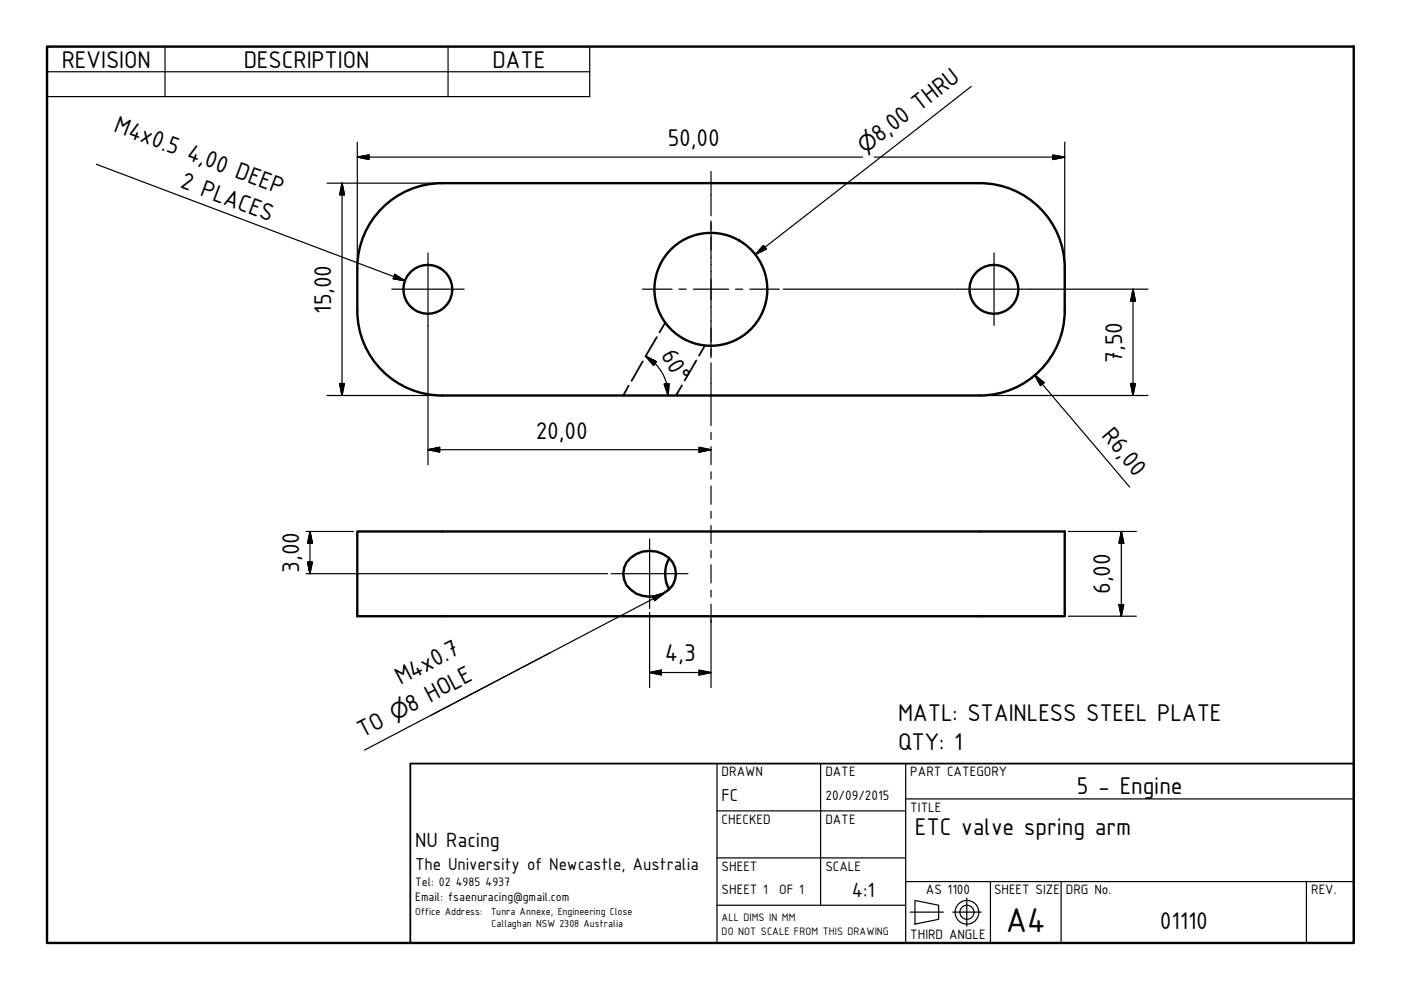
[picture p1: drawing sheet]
<svg xmlns="http://www.w3.org/2000/svg" width="297mm" height="210mm" viewBox="0 0 297 210" stroke-linecap="round" stroke-linejoin="round" font-family="sans-serif">
<!-- layer: Visible (ISO) -->
<g fill="none" stroke="#000" stroke-width=".51">
<path d="M93.7 38.8h114a18 18 0 0 1 18 18M93.8 38.8a18 18 0 0 0-18 18M75.8 56.9v9a18 18 0 0 0 18 18M225.7 56.9v9a18 18 0 0 1-18 18h-114M75.8 112.7h149.9v18h-149.9zM133.8 118.2a5.9 5.9 0 0 1 9.3 2.2 4.7 4.7 0 0 1-3.9 5.9 5.6 5.6 0 0 1-6.9-3.4 4.4 4.4 0 0 1 1.5-4.7zM141.9 118.4a6.9 6.9 0 0 0 0 6.5"/>
<circle cx="90.7" cy="61.3" r="5.2"/>
<circle cx="150.7" cy="61.3" r="12"/>
<circle cx="210.7" cy="61.3" r="5.2"/>
</g>
<!-- layer: Hidden (ISO) -->
<path d="M136.3 76.6l-2.4 4.1M139.3 71.5l-2.5 4.1M141 68.4l-1.2 2.1M147.6 76.4l-2.4 4.3M149.5 73.3l-1.3 2.1M133.3 81.8l-1.2 2.1M144.6 81.7l-1.3 2.2" fill="none" stroke="#000" stroke-width=".38"/>
<!-- layer: Border (ISO) -->
<path d="M10 9.9h277v190h-277z" fill="none" stroke="#000" stroke-width=".51"/>
<!-- layer: Title (ISO) -->
<g fill="none" stroke="#000" stroke-width=".25">
<path d="M152 171.9h40M152 161.9v38M174 161.9v30M192 169.4h95M192 161.9v38M152 181.9h40M152 191.9h40M192 186.9h95M193 193.4h7M194 190.9l5 1v3l-5 1zM202 193.4h6M205 190.4v6"/>
<path d="M210 186.9v13M225 186.9v13M277 186.9v13"/>
<circle cx="205" cy="193.4" r="2.51"/>
<circle cx="205" cy="193.4" r="1.49"/>
</g>
<path d="M87 161.9h200v38h-200z" fill="none" stroke="#000" stroke-width=".38"/>
<!-- layer: Symbol (ISO) -->
<path d="M10 9.9h115v10.6h-115zM10 15.2h115M35 9.9v10.6M95 9.9v10.6M205.9 18.3l-45.7 35.6M20.4 34.8l65.5 24.7M83.7 58.1l2.2 1.4-2.5-.4zM161.9 52l.6 .8-2.3 1.1zM116.5 138.5l-39.2 20.5M138.3 126.5l2.5-.7-2 1.6zM140.8 125.8l-49.3 25.8" fill="none" stroke="#000" stroke-width=".25"/>
<!-- layer: Dimension (ISO) -->
<g fill="none" stroke="#000" stroke-width=".25">
<path d="M69.3 38.8h23.6M72.5 38.8l.5 2.5h-1zM72.5 38.8v45.1M75.8 33.3l2.4-.4v.9zM75.8 33.3h107.1M75.8 30.1v25.9M185.4 33.3h40.3M223.2 32.9l2.5 .4-2.5 .5zM225.7 30.1v30.5M90.7 69v29.5M136.9 75.5l2.3 1.2-.6 .8zM136.9 75.5a9.7 9.7 0 0 1 4 4.5l.4 1.3 .4 2.6"/>
<path d="M166.1 61.3h36.9M218.4 61.3h25M219.4 79.5l2 1.6-.8 .7zM219.4 79.5l20.1 23.8M240.2 61.3l.5 2.6h-1zM240.2 61.3v22.6M69.3 83.9h23.6M72 81.3h1l-.5 2.6zM90.7 95.3l2.5-.5v1.1zM90.7 95.3h60M140.8 81.4l1.1-.1-.2 2.6zM148.2 94.8l2.5 .5-2.5 .6z"/>
<path d="M208.5 83.9h34.9M239.7 81.3h1l-.5 2.6zM64.9 112.7h10M65.2 119.2h1l-.5 2.4zM65.7 112.7l.5 2.5h-1zM65.7 112.7v8.9M226.5 112.7h14.4M237.7 112.7l.6 2.5h-1.1zM237.7 112.7v18M64.9 121.6h63.9M137.7 129.8v16M150.7 131.5v14.3"/>
<path d="M226.5 130.7h14.4M237.2 128.2h1.1l-.6 2.5zM137.7 142.6l2.5-.5v1zM137.7 142.6h13M148.2 142.1l2.5 .5-2.5 .5z"/>
</g>
<g fill="#000" stroke="#000" stroke-width=".25">
<path d="M75.8 33.3l2.4-.4zM75.8 33.3l2.4-.4v.9zM223.2 33.8l2.5-.5zM223.2 32.9l2.5 .4-2.5 .5zM72.5 38.8l.5 2.5zM72.5 38.8l.5 2.5h-1zM136.9 75.5l2.3 1.2zM136.9 75.5l2.3 1.2-.6 .8zM240.2 61.3l.5 2.6zM240.2 61.3l.5 2.6h-1zM72 81.3l.5 2.6zM72 81.3h1l-.5 2.6z"/>
<path d="M90.7 95.3l2.5-.5zM90.7 95.3l2.5-.5v1.1zM140.8 81.4l.9 2.5zM140.8 81.4l1.1-.1-.2 2.6zM148.2 95.9l2.5-.6zM148.2 94.8l2.5 .5-2.5 .6zM219.4 79.5l2 1.6zM219.4 79.5l2 1.6-.8 .7zM239.7 81.3l.5 2.6zM239.7 81.3h1l-.5 2.6zM65.2 119.2l.5 2.4zM65.2 119.2h1l-.5 2.4z"/>
<path d="M65.7 112.7l.5 2.5zM65.7 112.7l.5 2.5h-1zM237.7 112.7l.6 2.5zM237.7 112.7l.6 2.5h-1.1zM237.2 128.2l.5 2.5zM237.2 128.2h1.1l-.6 2.5zM137.7 142.6l2.5-.5zM137.7 142.6l2.5-.5v1zM148.2 143.1l2.5-.5zM148.2 142.1l2.5 .5-2.5 .5z"/>
</g>
<!-- layer: Centerline (ISO) -->
<g fill="none" stroke="#000" stroke-width=".25">
<path d="M150.7 36.4v9.4M150.7 47.2v1.5M150.7 50.3v4.3M150.7 56.1v1.5M150.7 59.2v4.3M150.7 76.9v13.3M150.7 65.1v1.4M150.7 68v4.4M150.7 73.9v1.5M150.7 91.7v1.5M150.7 94.7v3.8M150.7 100v1.6"/>
<path d="M150.7 103v3.9M150.7 108.4v1.5M150.7 111.4v3.8M150.7 116.7v1.6M150.7 119.7v3.9M150.7 125.1v1.5M150.7 128.1v3.9"/>
</g>
<!-- layer: Symbol (ISO) -->
<path d="M83.4 59.1l2.5 .4zM83.7 58.1l2.2 1.4-2.5-.4zM161.9 52l-1.7 1.9zM161.9 52l.6 .8-2.3 1.1zM138.8 127.4l2-1.6zM138.3 126.5l2.5-.7-2 1.6z" fill="#000" stroke="#000" stroke-width=".25"/>
<!-- layer: Center Mark (ISO) -->
<g fill="none" stroke="#000" stroke-width=".25">
<path d="M90.7 53.6v15.4M150.7 46.8v6.3M150.7 54.6v1.5M150.7 57.6v7.5M210.8 53.6v15.4M83.1 61.3h15.3M136.2 61.3h6.3M144 61.3h1.5M147 61.3h7.5M150.7 66.6v1.5M150.7 69.6v6.3M156 61.3h1.5"/>
<path d="M159 61.3h6.2M203 61.3h15.4M137.7 114.3v14.7M129.6 121.6h16.3"/>
</g>
<text font-size="7.9" x="213.2" y="197.6">A4</text>
<g font-size="5.5">
<text x="13.1" y="14.3">REVISION</text>
<text x="51.7" y="14.3">DESCRIPTION</text>
<text x="104.4" y="14.3">DATE</text>
<text x="23.9" y="27.8" transform="rotate(21 23.9 27.8)">M4x0.5</text>
<text x="39.3" y="33.7" transform="rotate(21 39.3 33.7)">4,00 DEEP</text>
<text x="141.6" y="31">50,00</text>
<text x="186.5" y="30.3" transform="rotate(-38 186.5 30.3)">8,00 THRU</text>
<text x="38" y="39.7" transform="rotate(21 38 39.7)">2 PLACES</text>
<text x="70.2" y="66.5" transform="rotate(-90 70.2 66.5)">15,00</text>
<text x="140" y="75.2" transform="rotate(60 140 75.2)">60°</text>
<text x="237.9" y="76.9" transform="rotate(-90 237.9 76.9)">7,50</text>
<text x="113.6" y="93.1">20,00</text>
<text x="233.4" y="92.5" transform="rotate(50 233.4 92.5)">R6,00</text>
<text x="63.4" y="121.4" transform="rotate(-90 63.4 121.4)">3,00</text>
<text x="235.4" y="126" transform="rotate(-90 235.4 126)">6,00</text>
<text x="141" y="140.2">4,3</text>
<text x="84.9" y="145.3" transform="rotate(-28 84.9 145.3)">M4x0.7</text>
<text x="87.1" y="151.1" transform="rotate(-28 87.1 151.1)">8 HOLE</text>
<text x="190.4" y="152.9">MATL: STAINLESS STEEL PLATE</text>
<text x="76.8" y="156.5" transform="rotate(-28 76.8 156.5)">TO</text>
<text x="190.4" y="159.1">QTY: 1</text>
<text x="228.3" y="168.3">5 - Engine</text>
<text x="194" y="177.1">ETC valve spring arm</text>
<text x="245.9" y="196.9">01110</text>
</g>
<g font-size="4.7">
<text x="88" y="179.7">NU Racing</text>
<text x="180.6" y="190.2">4:1</text>
</g>
<g font-size="4.6">
<text x="183.5" y="32.7" transform="rotate(-38 183.5 32.7)">⌀</text>
<text x="83.7" y="152.9" transform="rotate(-28 83.7 152.9)">⌀</text>
</g>
<g font-size="3.9">
<text x="153" y="169.9">FC</text>
<text x="88" y="184.4">The University of Newcastle, Australia</text>
</g>
<g font-size="3.1">
<text x="153" y="164.6">DRAWN</text>
<text x="175" y="164.6">DATE</text>
<text x="193" y="164.6">PART CATEGORY</text>
<text x="175" y="169.6">20/09/2015</text>
<text x="193" y="172.2">TITLE</text>
<text x="153" y="174.7">CHECKED</text>
<text x="175" y="174.7">DATE</text>
<text x="153" y="184.6">SHEET</text>
<text x="175" y="184.6">SCALE</text>
<text x="153" y="189.6">SHEET 1</text>
<text x="165.2" y="189.6">OF 1</text>
<text x="196.3" y="189.6">AS 1100</text>
<text x="210.8" y="189.6">SHEET SIZE</text>
<text x="226" y="189.6">DRG No.</text>
<text x="278" y="189.6">REV.</text>
<text x="193" y="199.2">THIRD ANGLE</text>
</g>
<g font-size="2.8">
<text x="88" y="187.9">Tel: 02</text>
<text x="88" y="191.1">Email: fsaenuracing@gmail.com</text>
<text x="96.6" y="187.9">4985</text>
<text x="102.9" y="187.9">4937</text>
</g>
<g font-size="2.5">
<text x="153" y="195.3">ALL DIMS IN MM</text>
<text x="153" y="198.2">DO NOT SCALE FROM THIS DRAWING</text>
</g>
<g font-size="2.3">
<text x="88" y="193.9">Office Address:</text>
<text x="104.1" y="193.9">Tunra Annexe, Engineering Close</text>
<text x="104.2" y="196.6">Callaghan NSW 2308 Australia</text>
</g>
</svg>
